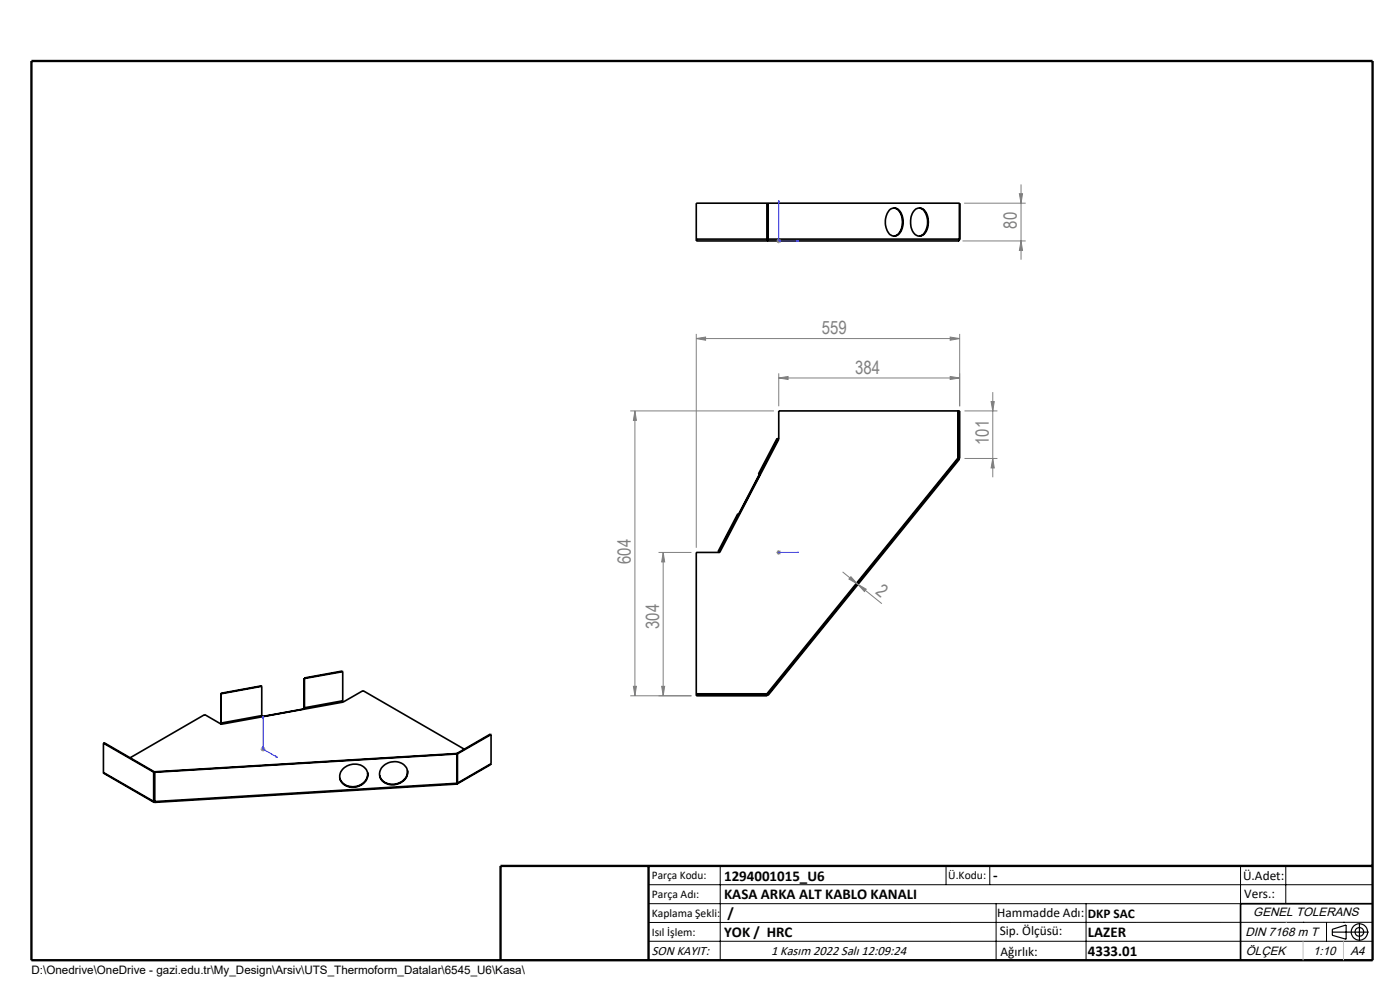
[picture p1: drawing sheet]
<svg xmlns="http://www.w3.org/2000/svg" width="297mm" height="210mm" viewBox="0 0 297 210" stroke-linecap="round" stroke-linejoin="round" font-family="sans-serif">
<g fill="none" stroke="#000" stroke-width=".35">
<path d="M147.7 50.7v-7.6h55.9v7.6M147.7 50.7h55.9M162.8 43.1l-.1 8 .2-.3v-7.7M162.8 43.1v7.8M188.6 44.6a1.56 1.56 0 0 1 1.7-.4 1.56 1.56 0 0 1 1 1.4 3.7 3.7 0 0 1-1.1 4.4 1.77 1.77 0 0 1-2.2-1.6 4.2 4.2 0 0 1 .6-3.8zM189.6 44.1a2.46 2.46 0 0 1 1.8 2.7 2.85 2.85 0 0 1-1.7 3.3h-.1M194 44.6a1.56 1.56 0 0 1 1.6-.4 1.56 1.56 0 0 1 1.1 1.4 3.7 3.7 0 0 1-1.2 4.4 1.77 1.77 0 0 1-2.2-1.6v-.3a4 4 0 0 1 .7-3.5zM195 44.1a2.62 2.62 0 0 1 1.8 3 2.73 2.73 0 0 1-1.8 3M203.6 43.1v7.6l-.3 .4h-55.6v-.4M203.6 50.7l-.3 .4M165 93.1l-.1-.1-4 7.5 .3 .2-4.4 8.4-.3-.1-4.2 8 .2 .1M165 93.1l.2 .1"/>
<path d="M165 93.1l-12.5 24M165.2 93.2l-12.5 24M203.2 97.2l.2 .1M203.2 87.2h.2M203.2 87.2h-38v6M203.2 97.2l-40.5 50M203.2 87.2v10M203.4 97.3l.2 .1-40.7 50.1-.1-.1M203.4 97.3l-40.6 50.1M203.4 87.2h.2v10.1h-.2M203.4 87.2v10.1M152.5 117.1l.2 .1"/>
<path d="M152.7 117.2h-5v30M21.9 157.6v6.3M21.9 157.6l10.7 6.2M21.9 157.6l.2-.1 10.6 6.2M46.8 153.2l.1 .4M46.8 147.1l.1 .1M46.8 153.2l.1 .2M46.8 147.1v6.1M46.9 153.4l.1 .2M46.9 147.2v6.2M47 153.6l-3.6-2-15.8 9.2M55.5 151.8l-8.6 1.6"/>
<path d="M55.5 145.6l-8.6 1.6M55.5 145.6v6.2M55.5 145.6v-.1l-8.7 1.6M64.5 150l.1 .3M64.5 143.8l.1 .1M64.5 150l.1 .1M64.5 143.8v6.2M64.6 150.1v.2l-9 1.7-.1-.2M64.6 143.9v6.2M72.7 148.7l.1 .2M72.7 148.7l-8.1 1.4M72.7 142.5l-.1-.2-8.1 1.5"/>
<path d="M72.7 142.5v6.2M72.7 142.5l-8.1 1.4M72.8 148.9l4.2-2.4 21.5 12.4M72.8 148.9l-25.8 4.7M96.9 159.8h.1M96.9 159.8v6.3M96.9 159.9l-64.1 3.9M96.9 159.8l-64.2 3.9M96.9 159.8l.1 .1M97 159.9v6.2M104.2 155.8l-7.2 4.1M104.2 155.8v6.2"/>
<path d="M104.2 155.8l-.2-.1-7.1 4.1M147.7 147.2v.2M147.7 147.4v.2h15.1v-.2M147.7 147.4h15.1M147.7 147.2h15M162.7 147.2l.1 .2M21.9 163.9l.1 .1 10.6 6.2M21.9 163.9l10.7 6.1M32.6 170v.2l.2-.1M32.6 163.8v6.2M32.7 169.9h.1M32.7 169.9v.1"/>
<path d="M32.7 163.7l.1 .1M32.7 169.9l.1 .1M32.7 163.7v6.2M32.7 163.7l-.1 .1M32.7 169.9l-.1 .1M32.8 163.8v6.2M72.9 163a3.2 3.2 0 0 1 5.1 .8 3 3 0 0 1-4.3 3 2.19 2.19 0 0 1-.8-3.8zM78 163.9a3.1 3.1 0 0 1-4.4 2.8 2.39 2.39 0 0 1-1.5-1.7M81.1 162.7a3.2 3.2 0 0 1 5.2 .4 2.75 2.75 0 0 1-3 3.4 2.36 2.36 0 0 1-2.6-3.1zM86.4 163.4a3.1 3.1 0 0 1-4.9 2.5l-.7-.8-.3-.6M96.9 166.1v.2l-64.1 3.9v-.2M96.9 166.1l-64.1 3.9"/>
<path d="M96.9 166l.1 .1M97 166.1l-.1 .2M104.2 162l-.1 .2-7.1 4.1M104.2 162l-7.2 4.1M291.2 191.7h-28v12"/>
</g>
<g fill="none" stroke="#000" stroke-width=".25">
<path d="M282.6 197.7h7.8M282.6 197.1l3-.9v3l-3-.8zM288.4 195.8v3.8M106.2 203.7h185"/>
<circle cx="288.4" cy="197.7" r="1.74"/>
<circle cx="288.4" cy="197.7" r=".93"/>
</g>
<path d="M165.2 42.5v8.6h4.3M165.2 42.5l.1 .5h-.2zM169.1 51l.4 .1-.4 .1zM165.1 117.2h.2zM165.2 117.2h.1M165.2 117.2h4.3M169.5 117.2h-.4h.4M55.8 151.9v7l3 1.7M55.8 151.9l.1 .4-.2-.1zM58.5 160.4l.3 .2h-.3z" fill="none" stroke="#00f" stroke-width=".21"/>
<g fill="none" stroke="#808080" stroke-width=".21">
<path d="M216.6 39.1v16M164.7 51.1h1M164.9 50.8l.7 .7M165.2 50.6v1M165.6 50.8l-.7 .7M204.2 51.1h13.4M204.5 43.1h13.1M216.3 41.1h.6l-.3 2zM216.6 51.1l.3 2h-.6zM147.7 71.8l2-.3v.7zM147.7 70.8v45.4M147.7 71.8h55.9"/>
<path d="M165.2 79.2v7M201.6 71.5l2 .3-2 .4zM201.6 79.9l2 .3-2 .3zM203.6 70.8v15.4M133.7 87.2h30.5M134.7 87.2l.3 2h-.6zM134.7 87.2v60.4M165.2 80.2l2-.3v.6zM165.2 80.2h38.4M204.6 87.2h7M204.6 97.3h7M210.3 85.2h.6l-.3 2z"/>
<path d="M210.6 97.3l.3 2h-.6zM210.6 83.2v18M139.7 117.2h7M140.7 117.2l.3 2h-.6zM140.7 117.2v30.4M164.7 117.2h1M164.9 116.8l.7 .7M165.2 116.7v1M165.6 116.8l-.7 .7M178.8 121.3l3.1 2.6M180.5 122.3l1.4 1.6-1.8-1.1zM181.9 123.9l.1 .1"/>
<path d="M182 124l1.8 1-.4 .5zM182 124l5.1 4M55.3 158.9h1M55.5 158.6l.7 .7M55.8 158.4v1M56.2 158.6l-.7 .7M133.7 147.6h13M134.4 145.6h.6l-.3 2zM140.4 145.6h.6l-.3 2z"/>
</g>
<g fill="none" stroke="#000" stroke-width=".21">
<path d="M137.6 187.7h153.6M137.6 191.7h153.6M137.6 199.7h153.6M152.8 183.7v20M200.7 183.7v4M210 183.7v4M211.3 191.7v12M230.4 191.7v12M263.2 183.7v20M272.8 183.7v8M276.4 195.6h.1M281.4 195.6v4.1"/>
<path d="M285 195.6h.1M291.2 195.6l-153.6 .1"/>
</g>
<path d="M6.7 12.9h284.5v190.8h-284.5zM137.6 183.7v20M291.2 183.7h-185v20" fill="none" stroke="#000" stroke-width=".5"/>
<path d="M276.4 199.7v4M285 199.7v4" fill="none" stroke="#c0c0c0" stroke-width=".21"/>
<path d="M272.8 195.6h.1" fill="none" stroke="#c0c0c0" stroke-width=".25"/>
<g fill="#00f">
<path d="M169.1 117.2h.4zM165.1 117.2h.2z"/>
<path d="M58.5 160.4l.3 .2h-.3zM55.8 151.9l.1 .4-.2-.1z"/>
<path d="M169.1 51l.4 .1-.4 .1zM165.2 42.5l.1 .5h-.2z"/>
</g>
<g fill="#808080">
<path d="M201.6 71.5l2 .3-2 .4zM147.7 71.8l2-.3v.7z"/>
<path d="M201.6 79.9l2 .3-2 .3zM165.2 80.2l2-.3v.6z"/>
<path d="M140.4 145.6h.6l-.3 2zM140.7 117.2l.3 2h-.6z"/>
<path d="M216.6 51.1l.3 2h-.6zM216.3 41.1h.6l-.3 2z"/>
<path d="M134.7 87.2l.3 2h-.6zM134.4 145.6h.6l-.3 2z"/>
<path d="M210.3 85.2h.6l-.3 2zM210.6 97.3l.3 2h-.6z"/>
<path d="M180.5 122.3l1.4 1.6-1.8-1.1zM182 124l1.8 1-.4 .5z"/>
</g>
<g font-size="3.9" fill="#808080">
<text x="215.7" y="48.5" transform="rotate(-90 215.7 48.5)">80</text>
<text x="174.3" y="70.9">559</text>
<text x="181.4" y="79.3">384</text>
<text x="209.7" y="94.4" transform="rotate(-90 209.7 94.4)">101</text>
<text x="133.8" y="119.6" transform="rotate(-90 133.8 119.6)">604</text>
<text x="185.6" y="125.7" transform="rotate(39 185.6 125.7)">2</text>
<text x="139.8" y="133.4" transform="rotate(-90 139.8 133.4)">304</text>
</g>
<g font-size="3.2">
<text x="153.6" y="186.8">1294001015_U6</text>
<text x="153.6" y="190.8">KASA ARKA ALT KABLO KANALI</text>
<text x="210.7" y="186.6">-</text>
<text x="154.3" y="194.8">/</text>
<text x="153.6" y="198.8">YOK / HRC</text>
<text x="230.8" y="198.7">LAZER</text>
<text x="230.8" y="202.8">4333.01</text>
</g>
<g font-size="2.8">
<text x="263.7" y="186.7">Ü.Adet:</text>
<text x="263.9" y="190.5">Vers.:</text>
<text x="211.5" y="194.5">Hammadde Adı:</text>
<text x="230.8" y="194.7">DKP SAC</text>
<text x="138.3" y="202.6">SON KAYIT:</text>
<text x="163.6" y="202.6">1 Kasım 2022 Salı 12:09:24</text>
<text x="212.1" y="198.4">Sip. Ölçüsü:</text>
<text x="212.2" y="202.7">Ağırlık:</text>
</g>
<g font-size="2.6">
<text x="265.9" y="194.4">GENEL TOLERANS</text>
<text x="264.2" y="198.5">DIN 7168 m T</text>
<text x="264.3" y="202.6">ÖLÇEK</text>
<text x="278.5" y="202.6">1:10</text>
<text x="286.5" y="202.6">A4</text>
</g>
<g font-size="2.5">
<text x="138.3" y="186.4">Parça Kodu:</text>
<text x="138.3" y="190.5">Parça Adı:</text>
<text x="201.2" y="186.5">Ü.Kodu:</text>
<text x="138.3" y="194.5">Kaplama Şekli:</text>
<text x="138.3" y="198.6">Isıl İşlem:</text>
<text x="6.7" y="206.7">D:\Onedrive\OneDrive - gazi.edu.tr\My_Design\Arsiv\UTS_Thermoform_Datalar\6545_U6\Kasa\</text>
</g>
</svg>
